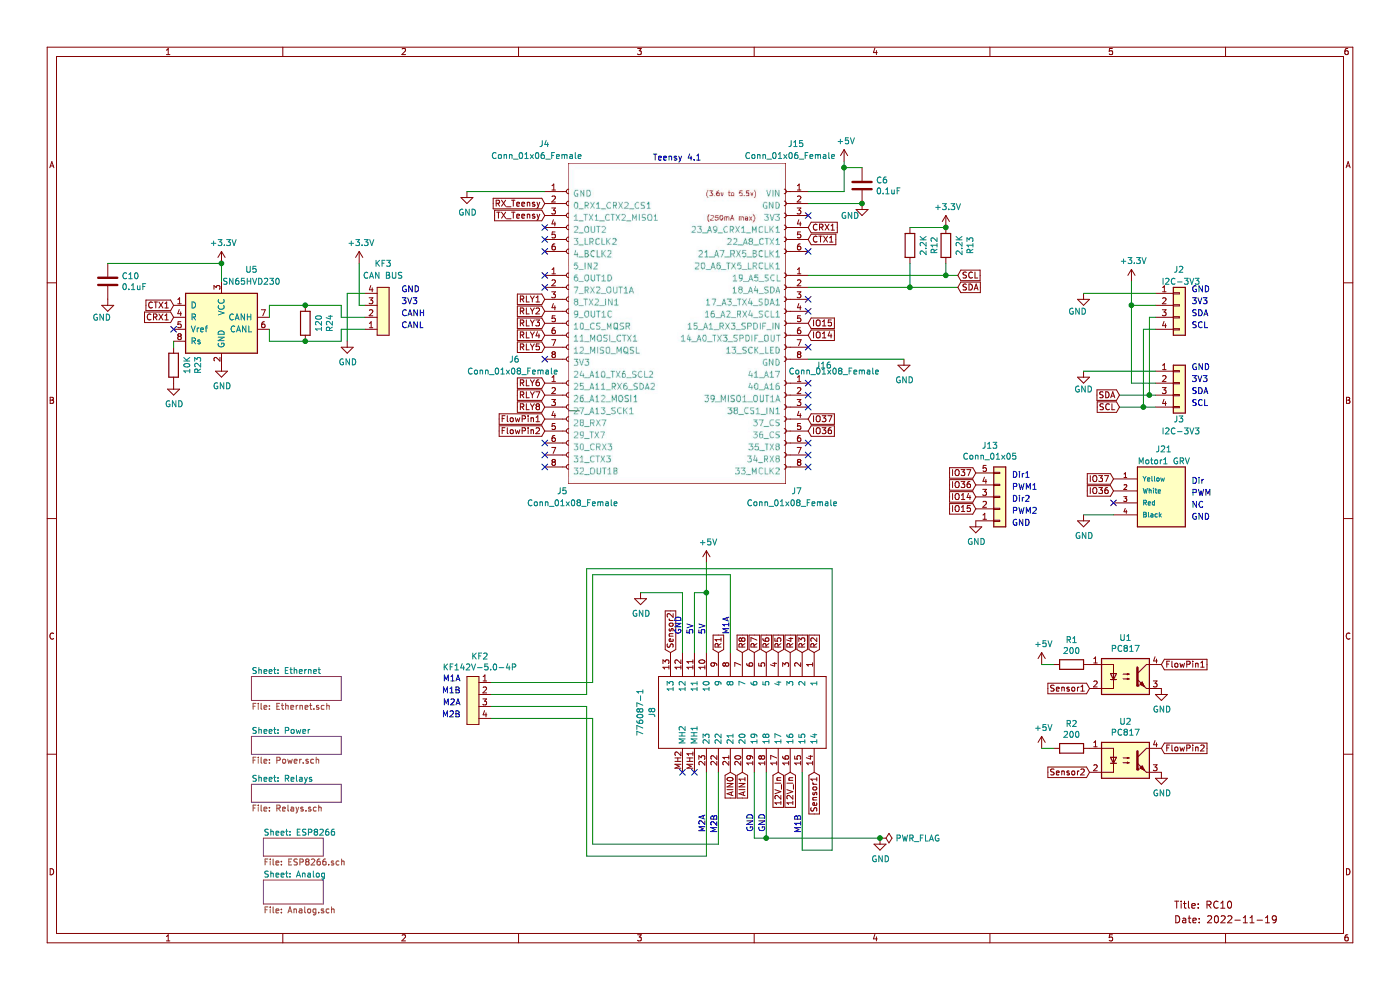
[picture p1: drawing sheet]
EESchema Schematic File Version 4
EELAYER 30 0
EELAYER END
$Descr A4 11693 8268
encoding utf-8
Sheet 1 6
Title "RC10"
Date "2022-11-19"
Rev ""
Comp ""
Comment1 ""
Comment2 ""
Comment3 ""
Comment4 ""
$EndDescr
Text Notes 6300 6950 1    50   ~ 0
GND
Text Notes 5700 5300 1    50   ~ 0
GND
Text Notes 5900 5300 1    50   ~ 0
5V
$Comp
L RC10-rescue:Conn_01x04-Connector_Generic J2
U 1 1
P 9850 2550
F 0 "J2" H 9800 2850 50  0000 L CNN
F 1 "I2C-3V3" H 9700 2750 50  0000 L CNN
F 2 "MyFootprints:Qwic_vertical" H 9850 2550 50  0001 C CNN
F 3 "~" H 9850 2550 50  0001 C CNN
	1    9850 2550
	1    0    0    -1  
$EndComp
Wire Wire Line
	9450 3200 9450 2550
Wire Wire Line
	9450 2550 9650 2550
$Comp
L RC10-rescue:GND-power #PWR01
U 1 1
P 9050 2450
F 0 "#PWR01" H 9050 2200 50  0001 C CNN
F 1 "GND" H 9000 2300 50  0000 C CNN
F 2 "" H 9050 2450 50  0001 C CNN
F 3 "" H 9050 2450 50  0001 C CNN
	1    9050 2450
	1    0    0    -1  
$EndComp
$Comp
L RC10-rescue:Conn_01x04-Connector_Generic J3
U 1 1
P 9850 3200
F 0 "J3" H 9800 2900 50  0000 L CNN
F 1 "I2C-3V3" H 9700 2800 50  0000 L CNN
F 2 "MyFootprints:Qwic_vertical" H 9850 3200 50  0001 C CNN
F 3 "~" H 9850 3200 50  0001 C CNN
	1    9850 3200
	1    0    0    -1  
$EndComp
Wire Wire Line
	9450 3200 9650 3200
$Comp
L RC10-rescue:GND-power #PWR02
U 1 1
P 9050 3100
F 0 "#PWR02" H 9050 2850 50  0001 C CNN
F 1 "GND" H 9050 2950 50  0000 C CNN
F 2 "" H 9050 3100 50  0001 C CNN
F 3 "" H 9050 3100 50  0001 C CNN
	1    9050 3100
	1    0    0    -1  
$EndComp
Wire Wire Line
	9650 3300 9600 3300
Wire Wire Line
	9600 3300 9600 2650
Wire Wire Line
	9600 2650 9650 2650
Wire Wire Line
	9650 3400 9550 3400
Wire Wire Line
	9550 3400 9550 2750
Wire Wire Line
	9550 2750 9650 2750
Text Notes 9950 3300 0    50   ~ 0
SDA
Text Notes 9950 3400 0    50   ~ 0
SCL
Text Notes 9950 3200 0    50   ~ 0
3V3
Text Notes 9950 3100 0    50   ~ 0
GND
Text Notes 9950 2650 0    50   ~ 0
SDA
Text Notes 9950 2750 0    50   ~ 0
SCL
Text Notes 9950 2550 0    50   ~ 0
3V3
Text Notes 9950 2450 0    50   ~ 0
GND
$Comp
L RC10-rescue:776087-1-776087-1 J8
U 1 1
P 6800 5450
F 0 "J8" H 7300 4100 50  0000 C CNN
F 1 "776087-1" H 7300 4000 50  0000 C CNN
F 2 "MyFootprints:7760871" H 7650 5550 50  0001 L CNN
F 3 "https://componentsearchengine.com/Datasheets/1/776087-1.pdf" H 7650 5450 50  0001 L CNN
F 4 "TE Connectivity AMPSEAL, 4mm Pitch, 23 Way, 3 Row, Right Angle PCB Header, Through Hole" H 7650 5350 50  0001 L CNN "Description"
F 5 "32.1" H 7650 5250 50  0001 L CNN "Height"
F 6 "571-776087-1" H 7650 5150 50  0001 L CNN "Mouser Part Number"
F 7 "https://www.mouser.co.uk/ProductDetail/TE-Connectivity/776087-1?qs=qXO2HHLAcoIjggUTPuCD9w%3D%3D" H 7650 5050 50  0001 L CNN "Mouser Price/Stock"
F 8 "TE Connectivity" H 7650 4950 50  0001 L CNN "Manufacturer_Name"
F 9 "776087-1" H 7650 4850 50  0001 L CNN "Manufacturer_Part_Number"
	1    6800 5450
	0    1    1    0   
$EndComp
Text Notes 5800 5300 1    50   ~ 0
5V
NoConn ~ 5800 6450
NoConn ~ 5700 6450
$Comp
L RC10-rescue:GND-power #PWR013
U 1 1
P 7350 7000
F 0 "#PWR013" H 7350 6750 50  0001 C CNN
F 1 "GND" H 7355 6827 50  0000 C CNN
F 2 "" H 7350 7000 50  0001 C CNN
F 3 "" H 7350 7000 50  0001 C CNN
	1    7350 7000
	1    0    0    -1  
$EndComp
Wire Wire Line
	5800 4950 5800 5450
Wire Wire Line
	5700 4950 5700 5450
$Sheet
S 2100 5650 750  200 
U 63969C77
F0 "Ethernet" 50
F1 "Ethernet.sch" 50
$EndSheet
$Sheet
S 2100 6150 750  150 
U 6367D072
F0 "Power" 50
F1 "Power.sch" 50
$EndSheet
Text GLabel 9350 3300 0    50   Input ~ 0
SDA
Wire Wire Line
	9600 3300 9350 3300
Connection ~ 9600 3300
Text GLabel 9350 3400 0    50   Input ~ 0
SCL
Wire Wire Line
	9550 3400 9350 3400
Connection ~ 9550 3400
$Sheet
S 2100 6550 750  150 
U 638555A6
F0 "Relays" 50
F1 "Relays.sch" 50
$EndSheet
Text GLabel 6000 5450 1    50   Input ~ 0
R1
Text GLabel 6800 5450 1    50   Input ~ 0
R2
Text GLabel 6700 5450 1    50   Input ~ 0
R3
Text GLabel 6600 5450 1    50   Input ~ 0
R4
Text GLabel 6500 5450 1    50   Input ~ 0
R5
Text GLabel 6400 5450 1    50   Input ~ 0
R6
Text GLabel 6300 5450 1    50   Input ~ 0
R7
Text GLabel 6200 5450 1    50   Input ~ 0
R8
Wire Wire Line
	9050 2450 9650 2450
Wire Wire Line
	9050 3100 9650 3100
$Comp
L RC10-rescue:+3.3V-power #PWR04
U 1 1
P 9450 2350
F 0 "#PWR04" H 9450 2200 50  0001 C CNN
F 1 "+3.3V" H 9465 2523 50  0000 C CNN
F 2 "" H 9450 2350 50  0001 C CNN
F 3 "" H 9450 2350 50  0001 C CNN
	1    9450 2350
	1    0    0    -1  
$EndComp
Wire Wire Line
	9450 2550 9450 2350
Connection ~ 9450 2550
$Comp
L RC10-rescue:GND-power #PWR010
U 1 1
P 5350 4950
F 0 "#PWR010" H 5350 4700 50  0001 C CNN
F 1 "GND" H 5355 4777 50  0000 C CNN
F 2 "" H 5350 4950 50  0001 C CNN
F 3 "" H 5350 4950 50  0001 C CNN
	1    5350 4950
	1    0    0    -1  
$EndComp
$Comp
L RC10-rescue:PWR_FLAG-power #FLG02
U 1 1
P 7350 7000
F 0 "#FLG02" H 7350 7075 50  0001 C CNN
F 1 "PWR_FLAG" V 7350 7128 50  0000 L CNN
F 2 "" H 7350 7000 50  0001 C CNN
F 3 "~" H 7350 7000 50  0001 C CNN
	1    7350 7000
	0    1    1    0   
$EndComp
$Comp
L RC10-rescue:Conn_01x08_Female-Connector J5
U 1 1
P 4750 3500
F 0 "J5" H 4650 2900 50  0000 L CNN
F 1 "Conn_01x08_Female" H 4400 2800 50  0000 L CNN
F 2 "Connector_PinSocket_2.54mm:PinSocket_1x08_P2.54mm_Vertical" H 4750 3500 50  0001 C CNN
F 3 "~" H 4750 3500 50  0001 C CNN
	1    4750 3500
	1    0    0    -1  
$EndComp
$Comp
L RC10-rescue:Conn_01x08_Female-Connector J7
U 1 1
P 6550 3500
F 0 "J7" H 6400 2900 50  0000 L CNN
F 1 "Conn_01x08_Female" H 6100 2800 50  0000 L CNN
F 2 "Connector_PinSocket_2.54mm:PinSocket_1x08_P2.54mm_Vertical" H 6550 3500 50  0001 C CNN
F 3 "~" H 6550 3500 50  0001 C CNN
	1    6550 3500
	-1   0    0    -1  
$EndComp
$Comp
L RC10-rescue:KF142V-5.0-4P-MyLib KF2
U 1 1
P 4000 6100
F 0 "KF2" V 4615 6108 50  0000 C CNN
F 1 "KF142V-5.0-4P" V 4524 6108 50  0000 C CNN
F 2 "MyFootprints:KF142V-5.08-4P" H 4350 5750 50  0001 C CNN
F 3 "" H 4000 6100 50  0001 C CNN
	1    4000 6100
	0    1    -1   0   
$EndComp
Wire Wire Line
	4950 4800 4950 5700
Wire Wire Line
	4950 7050 4950 6000
$Comp
L RC10-rescue:GND-power #PWR08
U 1 1
P 3900 1600
F 0 "#PWR08" H 3900 1350 50  0001 C CNN
F 1 "GND" H 3905 1427 50  0000 C CNN
F 2 "" H 3900 1600 50  0001 C CNN
F 3 "" H 3900 1600 50  0001 C CNN
	1    3900 1600
	1    0    0    -1  
$EndComp
$Comp
L RC10-rescue:GND-power #PWR017
U 1 1
P 7200 1700
F 0 "#PWR017" H 7200 1450 50  0001 C CNN
F 1 "GND" H 7100 1600 50  0000 C CNN
F 2 "" H 7200 1700 50  0001 C CNN
F 3 "" H 7200 1700 50  0001 C CNN
	1    7200 1700
	1    0    0    -1  
$EndComp
$Comp
L RC10-rescue:+5V-power #PWR016
U 1 1
P 7050 1350
F 0 "#PWR016" H 7050 1200 50  0001 C CNN
F 1 "+5V" H 7065 1523 50  0000 C CNN
F 2 "" H 7050 1350 50  0001 C CNN
F 3 "" H 7050 1350 50  0001 C CNN
	1    7050 1350
	1    0    0    -1  
$EndComp
$Comp
L RC10-rescue:GND-power #PWR018
U 1 1
P 7550 3000
F 0 "#PWR018" H 7550 2750 50  0001 C CNN
F 1 "GND" H 7555 2827 50  0000 C CNN
F 2 "" H 7550 3000 50  0001 C CNN
F 3 "" H 7550 3000 50  0001 C CNN
	1    7550 3000
	1    0    0    -1  
$EndComp
Wire Wire Line
	7550 3000 6750 3000
Text GLabel 4550 2500 0    50   Input ~ 0
RLY1
Text GLabel 4550 2600 0    50   Input ~ 0
RLY2
Text GLabel 4550 2700 0    50   Input ~ 0
RLY3
Text GLabel 4550 2800 0    50   Input ~ 0
RLY4
Text GLabel 4550 2900 0    50   Input ~ 0
RLY5
Text GLabel 4550 3200 0    50   Input ~ 0
RLY6
Text GLabel 4550 3300 0    50   Input ~ 0
RLY7
Text GLabel 4550 3400 0    50   Input ~ 0
RLY8
Text Notes 5450 1350 0    50   ~ 0
Teensy 4.1
Text GLabel 4550 1800 0    50   Input ~ 0
TX_Teensy
Text GLabel 4550 1700 0    50   Input ~ 0
RX_Teensy
Text Notes 3850 5800 2    50   ~ 0
M1B
Text Notes 3850 5700 2    50   ~ 0
M1A
Text Notes 3850 5900 2    50   ~ 0
M2A
Text Notes 3850 6000 2    50   ~ 0
M2B
NoConn ~ 6750 1800
NoConn ~ 6750 2100
Text GLabel 8000 2400 2    50   Input ~ 0
SDA
Text GLabel 8000 2300 2    50   Input ~ 0
SCL
NoConn ~ 6750 3200
NoConn ~ 6750 3300
NoConn ~ 6750 3800
NoConn ~ 4550 3000
NoConn ~ 6750 2500
NoConn ~ 6750 2600
$Comp
L RC10-rescue:C-Device C6
U 1 1
P 7200 1550
F 0 "C6" H 7315 1596 50  0000 L CNN
F 1 "0.1uF" H 7315 1505 50  0000 L CNN
F 2 "Capacitor_SMD:C_0805_2012Metric" H 7238 1400 50  0001 C CNN
F 3 "~" H 7200 1550 50  0001 C CNN
	1    7200 1550
	1    0    0    -1  
$EndComp
Text GLabel 6750 2800 2    50   Input ~ 0
IO14
Text GLabel 6750 3500 2    50   Input ~ 0
IO37
Text GLabel 6750 2700 2    50   Input ~ 0
IO15
Text GLabel 6750 3600 2    50   Input ~ 0
IO36
NoConn ~ 4550 3700
Text Notes 6100 5300 1    50   ~ 0
M1A
Text Notes 6700 6800 3    50   ~ 0
M1B
Text Notes 5900 6800 3    50   ~ 0
M2A
Wire Wire Line
	4100 5700 4950 5700
Wire Wire Line
	4100 5800 4900 5800
Wire Wire Line
	4900 5900 4100 5900
Wire Wire Line
	4900 5900 4900 7150
Wire Wire Line
	4100 6000 4950 6000
Wire Wire Line
	4900 4750 4900 5800
$Comp
L RC10-rescue:Conn_01x06_Female-Connector J4
U 1 1
P 4750 1800
F 0 "J4" H 4500 2400 50  0000 L CNN
F 1 "Conn_01x06_Female" H 4100 2300 50  0000 L CNN
F 2 "Connector_PinSocket_2.54mm:PinSocket_1x06_P2.54mm_Vertical" H 4750 1800 50  0001 C CNN
F 3 "~" H 4750 1800 50  0001 C CNN
	1    4750 1800
	1    0    0    -1  
$EndComp
$Comp
L RC10-rescue:Conn_01x08_Female-Connector J6
U 1 1
P 4750 2600
F 0 "J6" H 4250 2200 50  0000 L CNN
F 1 "Conn_01x08_Female" H 3900 2100 50  0000 L CNN
F 2 "Connector_PinSocket_2.54mm:PinSocket_1x08_P2.54mm_Vertical" H 4750 2600 50  0001 C CNN
F 3 "~" H 4750 2600 50  0001 C CNN
	1    4750 2600
	1    0    0    -1  
$EndComp
$Comp
L RC10-rescue:Conn_01x06_Female-Connector J15
U 1 1
P 6550 1800
F 0 "J15" H 6450 2400 50  0000 C CNN
F 1 "Conn_01x06_Female" H 6500 2300 50  0000 C CNN
F 2 "Connector_PinSocket_2.54mm:PinSocket_1x06_P2.54mm_Vertical" H 6550 1800 50  0001 C CNN
F 3 "~" H 6550 1800 50  0001 C CNN
	1    6550 1800
	-1   0    0    -1  
$EndComp
$Comp
L RC10-rescue:Conn_01x08_Female-Connector J16
U 1 1
P 6550 2600
F 0 "J16" H 6150 2150 50  0000 L CNN
F 1 "Conn_01x08_Female" H 5750 2100 50  0000 L CNN
F 2 "Connector_PinSocket_2.54mm:PinSocket_1x08_P2.54mm_Vertical" H 6550 2600 50  0001 C CNN
F 3 "~" H 6550 2600 50  0001 C CNN
	1    6550 2600
	-1   0    0    -1  
$EndComp
NoConn ~ 4550 3800
NoConn ~ 4550 3900
Text Notes 9950 4050 0    50   ~ 0
Dir
Text Notes 9950 4150 0    50   ~ 0
PWM
Text Notes 9950 4250 0    50   ~ 0
NC
Text Notes 9950 4350 0    50   ~ 0
GND
NoConn ~ 9300 4200
Text GLabel 9300 4100 0    50   Input ~ 0
IO36
Text GLabel 9300 4000 0    50   Input ~ 0
IO37
$Comp
L RC10-rescue:GND-power #PWR049
U 1 1
P 9050 4300
F 0 "#PWR049" H 9050 4050 50  0001 C CNN
F 1 "GND" H 9055 4127 50  0000 C CNN
F 2 "" H 9050 4300 50  0001 C CNN
F 3 "" H 9050 4300 50  0001 C CNN
	1    9050 4300
	1    0    0    -1  
$EndComp
Wire Wire Line
	9300 4300 9050 4300
$Comp
L RC10-rescue:Grove-MyLib J21
U 1 1
P 9700 4100
F 0 "J21" H 9650 4450 50  0000 L CNN
F 1 "Motor1 GRV" H 9500 4350 50  0000 L CNN
F 2 "MyFootprints:Grove" H 9600 3700 50  0001 L BNN
F 3 "" H 9700 4100 50  0001 L BNN
	1    9700 4100
	1    0    0    -1  
$EndComp
Text GLabel 6800 6450 3    50   Input ~ 0
Sensor1
Text GLabel 5600 5450 1    50   Input ~ 0
Sensor2
Wire Wire Line
	8800 5550 8700 5550
$Comp
L RC10-rescue:+5V-power #PWR014
U 1 1
P 8700 5550
AR Path="/6373EED8" Ref="#PWR014"  Part="1" 
AR Path="/636E3210/6373EED8" Ref="#PWR?"  Part="1" 
F 0 "#PWR014" H 8700 5400 50  0001 C CNN
F 1 "+5V" H 8715 5723 50  0000 C CNN
F 2 "" H 8700 5550 50  0001 C CNN
F 3 "" H 8700 5550 50  0001 C CNN
	1    8700 5550
	1    0    0    -1  
$EndComp
$Comp
L RC10-rescue:R-Device R1
U 1 1
P 8950 5550
AR Path="/6373EEDE" Ref="R1"  Part="1" 
AR Path="/636E3210/6373EEDE" Ref="R?"  Part="1" 
F 0 "R1" V 8743 5550 50  0000 C CNN
F 1 "200" V 8834 5550 50  0000 C CNN
F 2 "Resistor_SMD:R_0603_1608Metric" V 8880 5550 50  0001 C CNN
F 3 "~" H 8950 5550 50  0001 C CNN
	1    8950 5550
	0    1    1    0   
$EndComp
$Comp
L RC10-rescue:PC817-Isolator U1
U 1 1
P 9400 5650
AR Path="/6373EEE4" Ref="U1"  Part="1" 
AR Path="/636E3210/6373EEE4" Ref="U?"  Part="1" 
F 0 "U1" H 9400 5975 50  0000 C CNN
F 1 "PC817" H 9400 5884 50  0000 C CNN
F 2 "digikey-footprints:SMD-4_4.6x7.62mm_P2.54mm" H 9200 5450 50  0001 L CIN
F 3 "http://www.soselectronic.cz/a_info/resource/d/pc817.pdf" H 9400 5650 50  0001 L CNN
	1    9400 5650
	1    0    0    -1  
$EndComp
$Comp
L RC10-rescue:GND-power #PWR021
U 1 1
P 9700 5750
AR Path="/6373EEEA" Ref="#PWR021"  Part="1" 
AR Path="/636E3210/6373EEEA" Ref="#PWR?"  Part="1" 
F 0 "#PWR021" H 9700 5500 50  0001 C CNN
F 1 "GND" H 9705 5577 50  0000 C CNN
F 2 "" H 9700 5750 50  0001 C CNN
F 3 "" H 9700 5750 50  0001 C CNN
	1    9700 5750
	1    0    0    -1  
$EndComp
Text GLabel 9100 5750 0    50   Input ~ 0
Sensor1
Wire Wire Line
	8800 6250 8700 6250
$Comp
L RC10-rescue:+5V-power #PWR015
U 1 1
P 8700 6250
AR Path="/6373EEF3" Ref="#PWR015"  Part="1" 
AR Path="/636E3210/6373EEF3" Ref="#PWR?"  Part="1" 
F 0 "#PWR015" H 8700 6100 50  0001 C CNN
F 1 "+5V" H 8715 6423 50  0000 C CNN
F 2 "" H 8700 6250 50  0001 C CNN
F 3 "" H 8700 6250 50  0001 C CNN
	1    8700 6250
	1    0    0    -1  
$EndComp
$Comp
L RC10-rescue:R-Device R2
U 1 1
P 8950 6250
AR Path="/6373EEF9" Ref="R2"  Part="1" 
AR Path="/636E3210/6373EEF9" Ref="R?"  Part="1" 
F 0 "R2" V 8743 6250 50  0000 C CNN
F 1 "200" V 8834 6250 50  0000 C CNN
F 2 "Resistor_SMD:R_0603_1608Metric" V 8880 6250 50  0001 C CNN
F 3 "~" H 8950 6250 50  0001 C CNN
	1    8950 6250
	0    1    1    0   
$EndComp
$Comp
L RC10-rescue:PC817-Isolator U2
U 1 1
P 9400 6350
AR Path="/6373EEFF" Ref="U2"  Part="1" 
AR Path="/636E3210/6373EEFF" Ref="U?"  Part="1" 
F 0 "U2" H 9400 6675 50  0000 C CNN
F 1 "PC817" H 9400 6584 50  0000 C CNN
F 2 "digikey-footprints:SMD-4_4.6x7.62mm_P2.54mm" H 9200 6150 50  0001 L CIN
F 3 "http://www.soselectronic.cz/a_info/resource/d/pc817.pdf" H 9400 6350 50  0001 L CNN
	1    9400 6350
	1    0    0    -1  
$EndComp
$Comp
L RC10-rescue:GND-power #PWR022
U 1 1
P 9700 6450
AR Path="/6373EF05" Ref="#PWR022"  Part="1" 
AR Path="/636E3210/6373EF05" Ref="#PWR?"  Part="1" 
F 0 "#PWR022" H 9700 6200 50  0001 C CNN
F 1 "GND" H 9705 6277 50  0000 C CNN
F 2 "" H 9700 6450 50  0001 C CNN
F 3 "" H 9700 6450 50  0001 C CNN
	1    9700 6450
	1    0    0    -1  
$EndComp
Text GLabel 9100 6450 0    50   Input ~ 0
Sensor2
Text GLabel 9700 5550 2    50   Input ~ 0
FlowPin1
Text GLabel 9700 6250 2    50   Input ~ 0
FlowPin2
$Comp
L RC10-rescue:Conn_01x05-Connector_Generic J13
U 1 1
P 8350 4150
F 0 "J13" H 8268 3725 50  0000 C CNN
F 1 "Conn_01x05" H 8268 3816 50  0000 C CNN
F 2 "Connector_Molex:Molex_KK-254_AE-6410-05A_1x05_P2.54mm_Vertical" H 8350 4150 50  0001 C CNN
F 3 "~" H 8350 4150 50  0001 C CNN
	1    8350 4150
	1    0    0    1   
$EndComp
Text GLabel 8150 3950 0    50   Input ~ 0
IO37
Text GLabel 8150 4050 0    50   Input ~ 0
IO36
Text GLabel 8150 4150 0    50   Input ~ 0
IO14
Text GLabel 8150 4250 0    50   Input ~ 0
IO15
$Comp
L RC10-rescue:GND-power #PWR043
U 1 1
P 8150 4350
F 0 "#PWR043" H 8150 4100 50  0001 C CNN
F 1 "GND" H 8155 4177 50  0000 C CNN
F 2 "" H 8150 4350 50  0001 C CNN
F 3 "" H 8150 4350 50  0001 C CNN
	1    8150 4350
	1    0    0    -1  
$EndComp
Text GLabel 6600 6450 3    50   Input ~ 0
12V_In
Text Notes 6000 6800 3    50   ~ 0
M2B
Wire Wire Line
	6000 6450 6000 7050
Wire Wire Line
	4950 7050 6000 7050
Wire Wire Line
	5900 6450 5900 7150
Wire Wire Line
	4900 7150 5900 7150
Wire Wire Line
	4950 4800 6100 4800
Wire Wire Line
	6100 5450 6100 4800
Wire Wire Line
	4900 4750 6950 4750
Text GLabel 6500 6450 3    50   Input ~ 0
12V_In
Wire Wire Line
	5900 5450 5900 4950
Wire Wire Line
	5900 4950 5800 4950
$Comp
L RC10-rescue:+5V-power #PWR0102
U 1 1
P 5900 4700
F 0 "#PWR0102" H 5900 4550 50  0001 C CNN
F 1 "+5V" H 5915 4873 50  0000 C CNN
F 2 "" H 5900 4700 50  0001 C CNN
F 3 "" H 5900 4700 50  0001 C CNN
	1    5900 4700
	1    0    0    -1  
$EndComp
Wire Wire Line
	5900 4950 5900 4700
Connection ~ 5900 4950
Wire Wire Line
	6300 6450 6300 7000
Connection ~ 7350 7000
Wire Wire Line
	6950 7100 6950 4750
Wire Wire Line
	6700 7100 6950 7100
Wire Wire Line
	6700 7100 6700 6450
Text GLabel 4550 3500 0    50   Input ~ 0
FlowPin1
Text GLabel 4550 3600 0    50   Input ~ 0
FlowPin2
NoConn ~ 6750 3400
NoConn ~ 6750 3700
$Comp
L RC10-rescue:R-Device R13
U 1 1
P 7900 2050
AR Path="/637E1AED" Ref="R13"  Part="1" 
AR Path="/636E3210/637E1AED" Ref="R?"  Part="1" 
F 0 "R13" V 7693 2050 50  0000 C CNN
F 1 "2.2K" V 7784 2050 50  0000 C CNN
F 2 "Resistor_SMD:R_0603_1608Metric" V 7830 2050 50  0001 C CNN
F 3 "~" H 7900 2050 50  0001 C CNN
	1    7900 2050
	-1   0    0    1   
$EndComp
Connection ~ 7900 2300
Wire Wire Line
	7900 2300 8000 2300
$Comp
L RC10-rescue:R-Device R12
U 1 1
P 7600 2050
AR Path="/637E2246" Ref="R12"  Part="1" 
AR Path="/636E3210/637E2246" Ref="R?"  Part="1" 
F 0 "R12" V 7393 2050 50  0000 C CNN
F 1 "2.2K" V 7484 2050 50  0000 C CNN
F 2 "Resistor_SMD:R_0603_1608Metric" V 7530 2050 50  0001 C CNN
F 3 "~" H 7600 2050 50  0001 C CNN
	1    7600 2050
	-1   0    0    1   
$EndComp
Wire Wire Line
	7900 2200 7900 2300
Wire Wire Line
	7600 2200 7600 2400
Connection ~ 7600 2400
Wire Wire Line
	7600 2400 8000 2400
Wire Wire Line
	7600 1900 7900 1900
$Comp
L RC10-rescue:+3.3V-power #PWR09
U 1 1
P 7900 1900
F 0 "#PWR09" H 7900 1750 50  0001 C CNN
F 1 "+3.3V" H 7915 2073 50  0000 C CNN
F 2 "" H 7900 1900 50  0001 C CNN
F 3 "" H 7900 1900 50  0001 C CNN
	1    7900 1900
	1    0    0    -1  
$EndComp
Wire Wire Line
	6750 1700 7200 1700
Connection ~ 7200 1700
Wire Wire Line
	7050 1350 7050 1400
Wire Wire Line
	7050 1600 6750 1600
Wire Wire Line
	7050 1400 7200 1400
Connection ~ 7050 1400
Wire Wire Line
	7050 1400 7050 1600
Wire Wire Line
	6750 2300 7900 2300
Wire Wire Line
	6750 2400 7600 2400
NoConn ~ 6750 2900
NoConn ~ 6750 3900
NoConn ~ 4550 1900
NoConn ~ 4550 2400
$Sheet
S 2200 7000 500  150 
U 636B25D4
F0 "ESP8266" 50
F1 "ESP8266.sch" 50
$EndSheet
Wire Wire Line
	3900 1600 4550 1600
Text Notes 8450 4000 0    50   ~ 0
Dir1
Text Notes 8450 4100 0    50   ~ 0
PWM1\n
Text Notes 8450 4200 0    50   ~ 0
Dir2
Text Notes 8450 4300 0    50   ~ 0
PWM2
Text Notes 8450 4400 0    50   ~ 0
GND
$Sheet
S 2200 7350 500  200 
U 637D746E
F0 "Analog" 50
F1 "Analog.sch" 50
$EndSheet
Wire Wire Line
	5350 4950 5700 4950
Text GLabel 6100 6450 3    50   Input ~ 0
AIN0
Wire Wire Line
	6400 6450 6400 7000
Connection ~ 6400 7000
Wire Wire Line
	6400 7000 6300 7000
Text Notes 6400 6950 1    50   ~ 0
GND
Wire Wire Line
	6400 7000 7350 7000
Text GLabel 6200 6450 3    50   Input ~ 0
AIN1
$Comp
L Interface_CAN_LIN:SN65HVD230 U5
U 1 1
P 1850 2650
F 0 "U5" H 2100 3050 50  0000 C CNN
F 1 "SN65HVD230" H 2100 2950 50  0000 C CNN
F 2 "Package_SO:SOIC-8_3.9x4.9mm_P1.27mm" H 1850 2150 50  0001 C CNN
F 3 "http://www.ti.com/lit/ds/symlink/sn65hvd230.pdf" H 1750 3050 50  0001 C CNN
	1    1850 2650
	1    0    0    -1  
$EndComp
NoConn ~ 1450 2750
$Comp
L RC10-rescue:GND-power #PWR0105
U 1 1
P 1850 3050
F 0 "#PWR0105" H 1850 2800 50  0001 C CNN
F 1 "GND" H 1855 2877 50  0000 C CNN
F 2 "" H 1850 3050 50  0001 C CNN
F 3 "" H 1850 3050 50  0001 C CNN
	1    1850 3050
	1    0    0    -1  
$EndComp
$Comp
L RC10-rescue:+3.3V-power #PWR0106
U 1 1
P 1850 2200
F 0 "#PWR0106" H 1850 2050 50  0001 C CNN
F 1 "+3.3V" H 1865 2373 50  0000 C CNN
F 2 "" H 1850 2200 50  0001 C CNN
F 3 "" H 1850 2200 50  0001 C CNN
	1    1850 2200
	1    0    0    -1  
$EndComp
$Comp
L RC10-rescue:C-Device C10
U 1 1
P 900 2350
F 0 "C10" H 1015 2396 50  0000 L CNN
F 1 "0.1uF" H 1015 2305 50  0000 L CNN
F 2 "Capacitor_SMD:C_0805_2012Metric" H 938 2200 50  0001 C CNN
F 3 "~" H 900 2350 50  0001 C CNN
	1    900  2350
	1    0    0    -1  
$EndComp
Wire Wire Line
	1850 2200 1850 2350
$Comp
L RC10-rescue:GND-power #PWR0107
U 1 1
P 900 2500
F 0 "#PWR0107" H 900 2250 50  0001 C CNN
F 1 "GND" H 850 2350 50  0000 C CNN
F 2 "" H 900 2500 50  0001 C CNN
F 3 "" H 900 2500 50  0001 C CNN
	1    900  2500
	1    0    0    -1  
$EndComp
Connection ~ 1850 2200
$Comp
L RC10-rescue:R-Device R23
U 1 1
P 1450 3050
AR Path="/63798130" Ref="R23"  Part="1" 
AR Path="/636E3210/63798130" Ref="R?"  Part="1" 
F 0 "R23" V 1243 3050 50  0000 C CNN
F 1 "10K" V 1334 3050 50  0000 C CNN
F 2 "Resistor_SMD:R_0603_1608Metric" V 1380 3050 50  0001 C CNN
F 3 "~" H 1450 3050 50  0001 C CNN
	1    1450 3050
	-1   0    0    1   
$EndComp
$Comp
L RC10-rescue:GND-power #PWR0108
U 1 1
P 1450 3200
F 0 "#PWR0108" H 1450 2950 50  0001 C CNN
F 1 "GND" H 1455 3027 50  0000 C CNN
F 2 "" H 1450 3200 50  0001 C CNN
F 3 "" H 1450 3200 50  0001 C CNN
	1    1450 3200
	1    0    0    -1  
$EndComp
Wire Wire Line
	1450 2900 1450 2850
Text GLabel 1450 2650 0    50   Input ~ 0
CRX1
Text GLabel 6750 1900 2    50   Input ~ 0
CRX1
Text GLabel 6750 2000 2    50   Input ~ 0
CTX1
Text GLabel 1450 2550 0    50   Input ~ 0
CTX1
Wire Wire Line
	900  2200 1850 2200
Connection ~ 7900 1900
$Comp
L RC10-rescue:R-Device R24
U 1 1
P 2550 2700
AR Path="/637A3EF3" Ref="R24"  Part="1" 
AR Path="/636E3210/637A3EF3" Ref="R?"  Part="1" 
F 0 "R24" V 2343 2700 50  0000 C CNN
F 1 "120" V 2434 2700 50  0000 C CNN
F 2 "Resistor_SMD:R_0603_1608Metric" V 2480 2700 50  0001 C CNN
F 3 "~" H 2550 2700 50  0001 C CNN
	1    2550 2700
	-1   0    0    1   
$EndComp
Wire Wire Line
	2550 2550 2250 2550
Wire Wire Line
	2250 2550 2250 2650
Wire Wire Line
	2550 2850 2250 2850
Wire Wire Line
	2250 2850 2250 2750
$Comp
L RC10-rescue:KF142V-5.0-4P-MyLib KF3
U 1 1
P 3150 2350
F 0 "KF3" V 3000 2300 50  0000 C CNN
F 1 "CAN BUS" V 3100 2300 50  0000 C CNN
F 2 "MyFootprints:KF142V-5.08-4P" H 3500 2000 50  0001 C CNN
F 3 "" H 3150 2350 50  0001 C CNN
	1    3150 2350
	0    -1   1    0   
$EndComp
Wire Wire Line
	3050 2750 2850 2750
Wire Wire Line
	2850 2750 2850 2850
Wire Wire Line
	2850 2850 2550 2850
Connection ~ 2550 2850
Wire Wire Line
	3050 2650 2850 2650
Wire Wire Line
	2850 2650 2850 2550
Wire Wire Line
	2850 2550 2550 2550
Connection ~ 2550 2550
$Comp
L RC10-rescue:GND-power #PWR06
U 1 1
P 2900 2850
F 0 "#PWR06" H 2900 2600 50  0001 C CNN
F 1 "GND" H 2905 2677 50  0000 C CNN
F 2 "" H 2900 2850 50  0001 C CNN
F 3 "" H 2900 2850 50  0001 C CNN
	1    2900 2850
	1    0    0    -1  
$EndComp
Text Notes 3350 2650 0    50   ~ 0
CANH
Text Notes 3350 2750 0    50   ~ 0
CANL
Text Notes 3350 2450 0    50   ~ 0
GND
NoConn ~ 4550 2000
NoConn ~ 4550 2100
NoConn ~ 4550 2300
Wire Wire Line
	3050 2450 2900 2450
Wire Wire Line
	2900 2450 2900 2850
$Comp
L RC10-rescue:+3.3V-power #PWR0103
U 1 1
P 3000 2200
F 0 "#PWR0103" H 3000 2050 50  0001 C CNN
F 1 "+3.3V" H 3015 2373 50  0000 C CNN
F 2 "" H 3000 2200 50  0001 C CNN
F 3 "" H 3000 2200 50  0001 C CNN
	1    3000 2200
	1    0    0    -1  
$EndComp
Wire Wire Line
	3050 2550 3000 2550
Wire Wire Line
	3000 2550 3000 2200
Text Notes 3350 2550 0    50   ~ 0
3V3
$EndSCHEMATC
